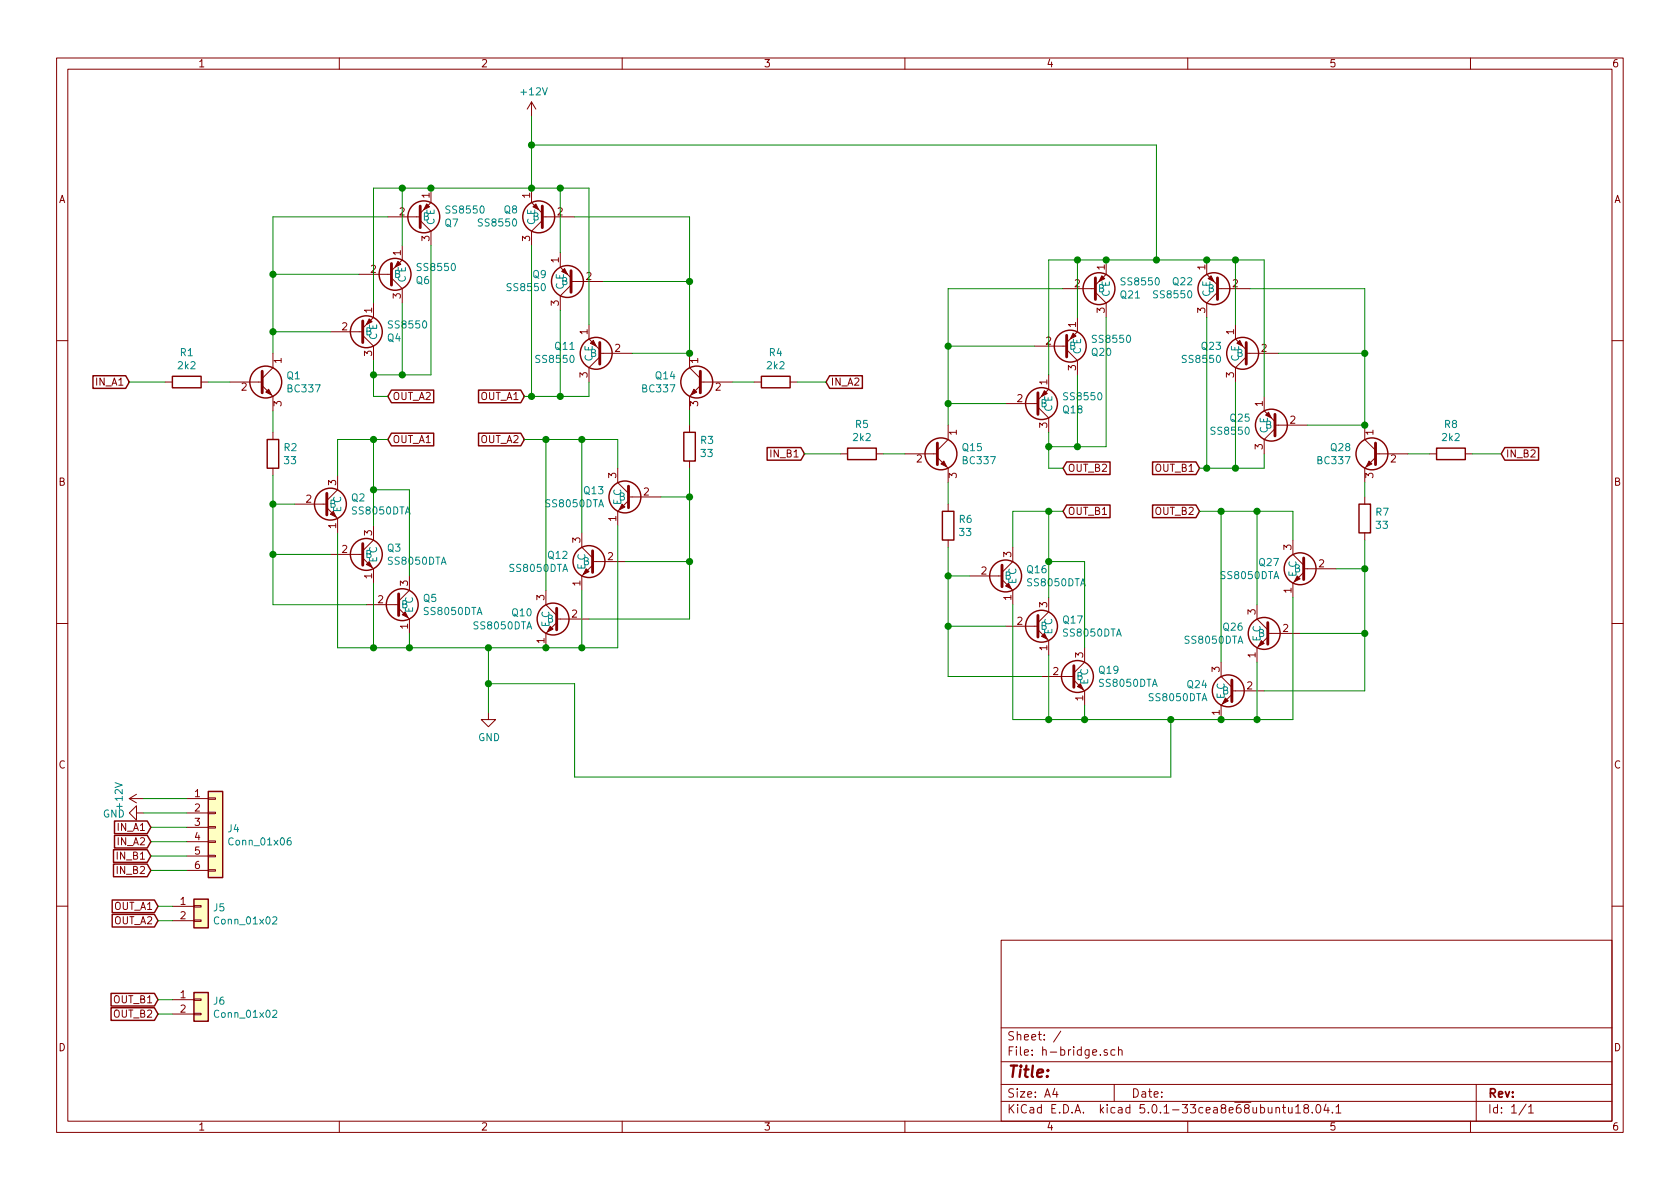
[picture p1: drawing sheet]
EESchema Schematic File Version 4
LIBS:h-bridge-cache
EELAYER 26 0
EELAYER END
$Descr A4 11693 8268
encoding utf-8
Sheet 1 1
Title ""
Date ""
Rev ""
Comp ""
Comment1 ""
Comment2 ""
Comment3 ""
Comment4 ""
$EndDescr
$Comp
L Transistor_BJT:BC337 Q1
U 1 1
P 1800 2650
F 0 "Q1" H 1991 2696 50  0000 L CNN
F 1 "BC337" H 1991 2605 50  0000 L CNN
F 2 "Package_TO_SOT_THT:TO-92_Inline_Wide" H 2000 2575 50  0001 L CIN
F 3 "http://www.nxp.com/documents/data_sheet/BC817_BC817W_BC337.pdf" H 1800 2650 50  0001 L CNN
	1    1800 2650
	1    0    0    -1  
$EndComp
$Comp
L Transistor_BJT:BC337 Q14
U 1 1
P 4900 2650
F 0 "Q14" H 5091 2696 50  0000 L CNN
F 1 "BC337" H 5091 2605 50  0000 L CNN
F 2 "Package_TO_SOT_THT:TO-92_Inline_Wide" H 5100 2575 50  0001 L CIN
F 3 "http://www.nxp.com/documents/data_sheet/BC817_BC817W_BC337.pdf" H 4900 2650 50  0001 L CNN
	1    4900 2650
	-1   0    0    -1  
$EndComp
Text GLabel 900  2650 0    50   Input ~ 0
IN_A1
Text GLabel 5750 2650 2    50   Input ~ 0
IN_A2
$Comp
L Device:R R1
U 1 1
P 1300 2650
F 0 "R1" V 1093 2650 50  0000 C CNN
F 1 "2k2" V 1184 2650 50  0000 C CNN
F 2 "Resistor_THT:R_Axial_DIN0207_L6.3mm_D2.5mm_P5.08mm_Vertical" V 1230 2650 50  0001 C CNN
F 3 "~" H 1300 2650 50  0001 C CNN
	1    1300 2650
	0    1    1    0   
$EndComp
$Comp
L Device:R R4
U 1 1
P 5400 2650
F 0 "R4" V 5193 2650 50  0000 C CNN
F 1 "2k2" V 5284 2650 50  0000 C CNN
F 2 "Resistor_THT:R_Axial_DIN0207_L6.3mm_D2.5mm_P5.08mm_Vertical" V 5330 2650 50  0001 C CNN
F 3 "~" H 5400 2650 50  0001 C CNN
	1    5400 2650
	0    1    1    0   
$EndComp
Wire Wire Line
	5750 2650 5550 2650
Wire Wire Line
	5250 2650 5100 2650
Wire Wire Line
	1600 2650 1450 2650
Wire Wire Line
	1150 2650 900  2650
$Comp
L Transistor_BJT_AE:SS8050DTA Q2
U 1 1
P 2300 3500
F 0 "Q2" H 2441 3546 50  0000 L CNN
F 1 "SS8050DTA" H 2441 3455 50  0000 L CNN
F 2 "Package_TO_SOT_THT:TO-92_Inline_Wide" H 2300 3450 50  0001 C CNN
F 3 "" H 2300 3450 50  0001 C CNN
	1    2300 3500
	1    0    0    -1  
$EndComp
$Comp
L Device:R R2
U 1 1
P 1900 3150
F 0 "R2" H 1970 3196 50  0000 L CNN
F 1 "33" H 1970 3105 50  0000 L CNN
F 2 "Resistor_THT:R_Axial_DIN0414_L11.9mm_D4.5mm_P5.08mm_Vertical" V 1830 3150 50  0001 C CNN
F 3 "~" H 1900 3150 50  0001 C CNN
	1    1900 3150
	1    0    0    -1  
$EndComp
Wire Wire Line
	1900 2850 1900 3000
Wire Wire Line
	1900 3300 1900 3500
Wire Wire Line
	2050 3500 1900 3500
$Comp
L Transistor_BJT_AE:SS8050DTA Q3
U 1 1
P 2550 3850
F 0 "Q3" H 2691 3896 50  0000 L CNN
F 1 "SS8050DTA" H 2691 3805 50  0000 L CNN
F 2 "Package_TO_SOT_THT:TO-92_Inline_Wide" H 2550 3800 50  0001 C CNN
F 3 "" H 2550 3800 50  0001 C CNN
	1    2550 3850
	1    0    0    -1  
$EndComp
$Comp
L Transistor_BJT_AE:SS8050DTA Q5
U 1 1
P 2800 4200
F 0 "Q5" H 2941 4246 50  0000 L CNN
F 1 "SS8050DTA" H 2941 4155 50  0000 L CNN
F 2 "Package_TO_SOT_THT:TO-92_Inline_Wide" H 2800 4150 50  0001 C CNN
F 3 "" H 2800 4150 50  0001 C CNN
	1    2800 4200
	1    0    0    -1  
$EndComp
Wire Wire Line
	1900 3850 1900 3500
Connection ~ 1900 3500
Wire Wire Line
	2550 4200 1900 4200
Wire Wire Line
	1900 4200 1900 3850
Connection ~ 1900 3850
Text GLabel 2700 3050 2    50   Input ~ 0
OUT_A1
Text GLabel 2700 2750 2    50   Input ~ 0
OUT_A2
Wire Wire Line
	2700 3050 2600 3050
Wire Wire Line
	2350 3050 2350 3300
Wire Wire Line
	2600 3050 2600 3400
Connection ~ 2600 3050
Wire Wire Line
	2600 3050 2350 3050
Wire Wire Line
	2600 3400 2850 3400
Wire Wire Line
	2850 3400 2850 4000
Connection ~ 2600 3400
Wire Wire Line
	2600 3400 2600 3650
Wire Wire Line
	2300 3850 1900 3850
$Comp
L power:GND #PWR01
U 1 1
P 3400 4950
F 0 "#PWR01" H 3400 4700 50  0001 C CNN
F 1 "GND" H 3405 4777 50  0000 C CNN
F 2 "" H 3400 4950 50  0001 C CNN
F 3 "" H 3400 4950 50  0001 C CNN
	1    3400 4950
	1    0    0    -1  
$EndComp
Wire Wire Line
	2350 3700 2350 4500
Wire Wire Line
	2350 4500 2600 4500
Wire Wire Line
	2600 4050 2600 4500
Connection ~ 2600 4500
Wire Wire Line
	2600 4500 2850 4500
Wire Wire Line
	2850 4400 2850 4500
Connection ~ 2850 4500
$Comp
L Transistor_BJT_AE:SS8550 Q7
U 1 1
P 3200 1500
F 0 "Q7" H 3091 1546 50  0000 L CNN
F 1 "SS8550" H 3091 1455 50  0000 L CNN
F 2 "Package_TO_SOT_THT:TO-92_Inline_Wide" H 3100 1350 50  0001 C CNN
F 3 "" H 3100 1350 50  0001 C CNN
	1    3200 1500
	1    0    0    1   
$EndComp
$Comp
L Transistor_BJT_AE:SS8550 Q6
U 1 1
P 3000 1900
F 0 "Q6" H 2891 1946 50  0000 L CNN
F 1 "SS8550" H 2891 1855 50  0000 L CNN
F 2 "Package_TO_SOT_THT:TO-92_Inline_Wide" H 2900 1750 50  0001 C CNN
F 3 "" H 2900 1750 50  0001 C CNN
	1    3000 1900
	1    0    0    1   
$EndComp
$Comp
L Transistor_BJT_AE:SS8550 Q4
U 1 1
P 2800 2300
F 0 "Q4" H 2691 2346 50  0000 L CNN
F 1 "SS8550" H 2691 2255 50  0000 L CNN
F 2 "Package_TO_SOT_THT:TO-92_Inline_Wide" H 2700 2150 50  0001 C CNN
F 3 "" H 2700 2150 50  0001 C CNN
	1    2800 2300
	1    0    0    1   
$EndComp
Wire Wire Line
	1900 2450 1900 2300
Wire Wire Line
	1900 2300 2300 2300
Wire Wire Line
	1900 2300 1900 1900
Wire Wire Line
	1900 1900 2500 1900
Connection ~ 1900 2300
Wire Wire Line
	1900 1900 1900 1500
Wire Wire Line
	1900 1500 2700 1500
Connection ~ 1900 1900
$Comp
L power:+12V #PWR02
U 1 1
P 3700 800
F 0 "#PWR02" H 3700 650 50  0001 C CNN
F 1 "+12V" H 3715 973 50  0000 C CNN
F 2 "" H 3700 800 50  0001 C CNN
F 3 "" H 3700 800 50  0001 C CNN
	1    3700 800 
	1    0    0    -1  
$EndComp
Wire Wire Line
	3700 800  3700 1000
Wire Wire Line
	2800 1300 2800 1700
Wire Wire Line
	2800 1300 2600 1300
Wire Wire Line
	2600 1300 2600 2100
Connection ~ 2800 1300
Wire Wire Line
	2600 2500 2600 2600
Wire Wire Line
	2600 2750 2700 2750
Wire Wire Line
	2800 2100 2800 2600
Wire Wire Line
	2800 2600 2600 2600
Connection ~ 2600 2600
Wire Wire Line
	2600 2600 2600 2750
Wire Wire Line
	3000 1700 3000 2600
Wire Wire Line
	3000 2600 2800 2600
Connection ~ 2800 2600
Wire Wire Line
	2800 1300 3000 1300
Connection ~ 3000 1300
Wire Wire Line
	3000 1300 3700 1300
$Comp
L Transistor_BJT_AE:SS8550 Q8
U 1 1
P 3500 1500
F 0 "Q8" H 3391 1454 50  0000 L CNN
F 1 "SS8550" H 3391 1545 50  0000 L CNN
F 2 "Package_TO_SOT_THT:TO-92_Inline_Wide" H 3400 1350 50  0001 C CNN
F 3 "" H 3400 1350 50  0001 C CNN
	1    3500 1500
	-1   0    0    1   
$EndComp
Connection ~ 3700 1300
$Comp
L Transistor_BJT_AE:SS8550 Q9
U 1 1
P 3700 1950
F 0 "Q9" H 3591 1904 50  0000 L CNN
F 1 "SS8550" H 3591 1995 50  0000 L CNN
F 2 "Package_TO_SOT_THT:TO-92_Inline_Wide" H 3600 1800 50  0001 C CNN
F 3 "" H 3600 1800 50  0001 C CNN
	1    3700 1950
	-1   0    0    1   
$EndComp
$Comp
L Transistor_BJT_AE:SS8550 Q11
U 1 1
P 3900 2450
F 0 "Q11" H 3791 2404 50  0000 L CNN
F 1 "SS8550" H 3791 2495 50  0000 L CNN
F 2 "Package_TO_SOT_THT:TO-92_Inline_Wide" H 3800 2300 50  0001 C CNN
F 3 "" H 3800 2300 50  0001 C CNN
	1    3900 2450
	-1   0    0    1   
$EndComp
Wire Wire Line
	4400 2450 4800 2450
Wire Wire Line
	4200 1950 4800 1950
Wire Wire Line
	4800 1950 4800 2450
Connection ~ 4800 2450
Wire Wire Line
	4000 1500 4800 1500
Wire Wire Line
	4800 1500 4800 1950
Connection ~ 4800 1950
Text GLabel 3650 2750 0    50   Input ~ 0
OUT_A1
Wire Wire Line
	4100 2650 4100 2750
Wire Wire Line
	4100 2750 3900 2750
Wire Wire Line
	3900 2150 3900 2750
Connection ~ 3900 2750
Wire Wire Line
	3900 2750 3700 2750
Wire Wire Line
	3700 1700 3700 2750
Connection ~ 3700 2750
Wire Wire Line
	3700 2750 3650 2750
Wire Wire Line
	3900 1750 3900 1300
Wire Wire Line
	3900 1300 3700 1300
Wire Wire Line
	4100 2250 4100 1300
Wire Wire Line
	4100 1300 3900 1300
Connection ~ 3900 1300
$Comp
L Transistor_BJT_AE:SS8050DTA Q13
U 1 1
P 4350 3450
F 0 "Q13" H 4490 3496 50  0000 L CNN
F 1 "SS8050DTA" H 4490 3405 50  0000 L CNN
F 2 "Package_TO_SOT_THT:TO-92_Inline_Wide" H 4350 3400 50  0001 C CNN
F 3 "" H 4350 3400 50  0001 C CNN
	1    4350 3450
	-1   0    0    -1  
$EndComp
$Comp
L Transistor_BJT_AE:SS8050DTA Q12
U 1 1
P 4100 3900
F 0 "Q12" H 4240 3946 50  0000 L CNN
F 1 "SS8050DTA" H 4240 3855 50  0000 L CNN
F 2 "Package_TO_SOT_THT:TO-92_Inline_Wide" H 4100 3850 50  0001 C CNN
F 3 "" H 4100 3850 50  0001 C CNN
	1    4100 3900
	-1   0    0    -1  
$EndComp
$Comp
L Transistor_BJT_AE:SS8050DTA Q10
U 1 1
P 3850 4300
F 0 "Q10" H 3990 4346 50  0000 L CNN
F 1 "SS8050DTA" H 3990 4255 50  0000 L CNN
F 2 "Package_TO_SOT_THT:TO-92_Inline_Wide" H 3850 4250 50  0001 C CNN
F 3 "" H 3850 4250 50  0001 C CNN
	1    3850 4300
	-1   0    0    -1  
$EndComp
Wire Wire Line
	4050 4100 4050 4500
Wire Wire Line
	4050 4500 3800 4500
Connection ~ 3800 4500
Wire Wire Line
	4300 3650 4300 4500
Wire Wire Line
	4300 4500 4050 4500
Connection ~ 4050 4500
$Comp
L Device:R R3
U 1 1
P 4800 3100
F 0 "R3" H 4870 3146 50  0000 L CNN
F 1 "33" H 4870 3055 50  0000 L CNN
F 2 "Resistor_THT:R_Axial_DIN0414_L11.9mm_D4.5mm_P5.08mm_Vertical" V 4730 3100 50  0001 C CNN
F 3 "~" H 4800 3100 50  0001 C CNN
	1    4800 3100
	1    0    0    -1  
$EndComp
Wire Wire Line
	4800 2850 4800 2950
Wire Wire Line
	4800 3250 4800 3450
Wire Wire Line
	4800 3450 4600 3450
Wire Wire Line
	4800 3450 4800 3900
Wire Wire Line
	4800 3900 4350 3900
Connection ~ 4800 3450
Wire Wire Line
	4800 3900 4800 4300
Wire Wire Line
	4800 4300 4100 4300
Connection ~ 4800 3900
Text GLabel 3650 3050 0    50   Input ~ 0
OUT_A2
Wire Wire Line
	3650 3050 3800 3050
Wire Wire Line
	4300 3050 4300 3250
Wire Wire Line
	4050 3700 4050 3050
Connection ~ 4050 3050
Wire Wire Line
	4050 3050 4300 3050
Wire Wire Line
	3800 4100 3800 3050
Connection ~ 3800 3050
Wire Wire Line
	3800 3050 4050 3050
Wire Wire Line
	2850 4500 3400 4500
Connection ~ 3400 4500
Wire Wire Line
	3400 4500 3800 4500
$Comp
L Transistor_BJT:BC337 Q15
U 1 1
P 6500 3150
F 0 "Q15" H 6691 3196 50  0000 L CNN
F 1 "BC337" H 6691 3105 50  0000 L CNN
F 2 "Package_TO_SOT_THT:TO-92_Inline_Wide" H 6700 3075 50  0001 L CIN
F 3 "http://www.nxp.com/documents/data_sheet/BC817_BC817W_BC337.pdf" H 6500 3150 50  0001 L CNN
	1    6500 3150
	1    0    0    -1  
$EndComp
$Comp
L Transistor_BJT:BC337 Q28
U 1 1
P 9600 3150
F 0 "Q28" H 9791 3196 50  0000 L CNN
F 1 "BC337" H 9791 3105 50  0000 L CNN
F 2 "Package_TO_SOT_THT:TO-92_Inline_Wide" H 9800 3075 50  0001 L CIN
F 3 "http://www.nxp.com/documents/data_sheet/BC817_BC817W_BC337.pdf" H 9600 3150 50  0001 L CNN
	1    9600 3150
	-1   0    0    -1  
$EndComp
Text GLabel 5600 3150 0    50   Input ~ 0
IN_B1
Text GLabel 10450 3150 2    50   Input ~ 0
IN_B2
$Comp
L Device:R R5
U 1 1
P 6000 3150
F 0 "R5" V 5793 3150 50  0000 C CNN
F 1 "2k2" V 5884 3150 50  0000 C CNN
F 2 "Resistor_THT:R_Axial_DIN0207_L6.3mm_D2.5mm_P5.08mm_Vertical" V 5930 3150 50  0001 C CNN
F 3 "~" H 6000 3150 50  0001 C CNN
	1    6000 3150
	0    1    1    0   
$EndComp
$Comp
L Device:R R8
U 1 1
P 10100 3150
F 0 "R8" V 9893 3150 50  0000 C CNN
F 1 "2k2" V 9984 3150 50  0000 C CNN
F 2 "Resistor_THT:R_Axial_DIN0207_L6.3mm_D2.5mm_P5.08mm_Vertical" V 10030 3150 50  0001 C CNN
F 3 "~" H 10100 3150 50  0001 C CNN
	1    10100 3150
	0    1    1    0   
$EndComp
Wire Wire Line
	10450 3150 10250 3150
Wire Wire Line
	9950 3150 9800 3150
Wire Wire Line
	6300 3150 6150 3150
$Comp
L Transistor_BJT_AE:SS8050DTA Q16
U 1 1
P 7000 4000
F 0 "Q16" H 7141 4046 50  0000 L CNN
F 1 "SS8050DTA" H 7141 3955 50  0000 L CNN
F 2 "Package_TO_SOT_THT:TO-92_Inline_Wide" H 7000 3950 50  0001 C CNN
F 3 "" H 7000 3950 50  0001 C CNN
	1    7000 4000
	1    0    0    -1  
$EndComp
$Comp
L Device:R R6
U 1 1
P 6600 3650
F 0 "R6" H 6670 3696 50  0000 L CNN
F 1 "33" H 6670 3605 50  0000 L CNN
F 2 "Resistor_THT:R_Axial_DIN0414_L11.9mm_D4.5mm_P5.08mm_Vertical" V 6530 3650 50  0001 C CNN
F 3 "~" H 6600 3650 50  0001 C CNN
	1    6600 3650
	1    0    0    -1  
$EndComp
Wire Wire Line
	6600 3350 6600 3500
Wire Wire Line
	6600 3800 6600 4000
Wire Wire Line
	6750 4000 6600 4000
$Comp
L Transistor_BJT_AE:SS8050DTA Q17
U 1 1
P 7250 4350
F 0 "Q17" H 7391 4396 50  0000 L CNN
F 1 "SS8050DTA" H 7391 4305 50  0000 L CNN
F 2 "Package_TO_SOT_THT:TO-92_Inline_Wide" H 7250 4300 50  0001 C CNN
F 3 "" H 7250 4300 50  0001 C CNN
	1    7250 4350
	1    0    0    -1  
$EndComp
$Comp
L Transistor_BJT_AE:SS8050DTA Q19
U 1 1
P 7500 4700
F 0 "Q19" H 7641 4746 50  0000 L CNN
F 1 "SS8050DTA" H 7641 4655 50  0000 L CNN
F 2 "Package_TO_SOT_THT:TO-92_Inline_Wide" H 7500 4650 50  0001 C CNN
F 3 "" H 7500 4650 50  0001 C CNN
	1    7500 4700
	1    0    0    -1  
$EndComp
Wire Wire Line
	6600 4350 6600 4000
Connection ~ 6600 4000
Wire Wire Line
	7250 4700 6600 4700
Wire Wire Line
	6600 4700 6600 4350
Connection ~ 6600 4350
Text GLabel 7400 3550 2    50   Input ~ 0
OUT_B1
Text GLabel 7400 3250 2    50   Input ~ 0
OUT_B2
Wire Wire Line
	7400 3550 7300 3550
Wire Wire Line
	7050 3550 7050 3800
Wire Wire Line
	7300 3550 7300 3900
Connection ~ 7300 3550
Wire Wire Line
	7300 3550 7050 3550
Wire Wire Line
	7300 3900 7550 3900
Wire Wire Line
	7550 3900 7550 4500
Connection ~ 7300 3900
Wire Wire Line
	7300 3900 7300 4150
Wire Wire Line
	7000 4350 6600 4350
Wire Wire Line
	7050 4200 7050 5000
Wire Wire Line
	7050 5000 7300 5000
Wire Wire Line
	7300 4550 7300 5000
Connection ~ 7300 5000
Wire Wire Line
	7300 5000 7550 5000
Wire Wire Line
	7550 4900 7550 5000
Connection ~ 7550 5000
$Comp
L Transistor_BJT_AE:SS8550 Q21
U 1 1
P 7900 2000
F 0 "Q21" H 7791 2046 50  0000 L CNN
F 1 "SS8550" H 7791 1955 50  0000 L CNN
F 2 "Package_TO_SOT_THT:TO-92_Inline_Wide" H 7800 1850 50  0001 C CNN
F 3 "" H 7800 1850 50  0001 C CNN
	1    7900 2000
	1    0    0    1   
$EndComp
$Comp
L Transistor_BJT_AE:SS8550 Q20
U 1 1
P 7700 2400
F 0 "Q20" H 7591 2446 50  0000 L CNN
F 1 "SS8550" H 7591 2355 50  0000 L CNN
F 2 "Package_TO_SOT_THT:TO-92_Inline_Wide" H 7600 2250 50  0001 C CNN
F 3 "" H 7600 2250 50  0001 C CNN
	1    7700 2400
	1    0    0    1   
$EndComp
$Comp
L Transistor_BJT_AE:SS8550 Q18
U 1 1
P 7500 2800
F 0 "Q18" H 7391 2846 50  0000 L CNN
F 1 "SS8550" H 7391 2755 50  0000 L CNN
F 2 "Package_TO_SOT_THT:TO-92_Inline_Wide" H 7400 2650 50  0001 C CNN
F 3 "" H 7400 2650 50  0001 C CNN
	1    7500 2800
	1    0    0    1   
$EndComp
Wire Wire Line
	6600 2950 6600 2800
Wire Wire Line
	6600 2800 7000 2800
Wire Wire Line
	6600 2800 6600 2400
Wire Wire Line
	6600 2400 7200 2400
Connection ~ 6600 2800
Wire Wire Line
	6600 2400 6600 2000
Wire Wire Line
	6600 2000 7400 2000
Connection ~ 6600 2400
Wire Wire Line
	7500 1800 7500 2200
Wire Wire Line
	7500 1800 7300 1800
Wire Wire Line
	7300 1800 7300 2600
Connection ~ 7500 1800
Wire Wire Line
	7300 3000 7300 3100
Wire Wire Line
	7300 3250 7400 3250
Wire Wire Line
	7500 2600 7500 3100
Wire Wire Line
	7500 3100 7300 3100
Connection ~ 7300 3100
Wire Wire Line
	7300 3100 7300 3250
Wire Wire Line
	7700 2200 7700 3100
Wire Wire Line
	7700 3100 7500 3100
Connection ~ 7500 3100
Wire Wire Line
	7500 1800 7700 1800
Connection ~ 7700 1800
Wire Wire Line
	7700 1800 8050 1800
$Comp
L Transistor_BJT_AE:SS8550 Q22
U 1 1
P 8200 2000
F 0 "Q22" H 8091 1954 50  0000 L CNN
F 1 "SS8550" H 8091 2045 50  0000 L CNN
F 2 "Package_TO_SOT_THT:TO-92_Inline_Wide" H 8100 1850 50  0001 C CNN
F 3 "" H 8100 1850 50  0001 C CNN
	1    8200 2000
	-1   0    0    1   
$EndComp
Connection ~ 8400 1800
$Comp
L Transistor_BJT_AE:SS8550 Q23
U 1 1
P 8400 2450
F 0 "Q23" H 8291 2404 50  0000 L CNN
F 1 "SS8550" H 8291 2495 50  0000 L CNN
F 2 "Package_TO_SOT_THT:TO-92_Inline_Wide" H 8300 2300 50  0001 C CNN
F 3 "" H 8300 2300 50  0001 C CNN
	1    8400 2450
	-1   0    0    1   
$EndComp
$Comp
L Transistor_BJT_AE:SS8550 Q25
U 1 1
P 8600 2950
F 0 "Q25" H 8491 2904 50  0000 L CNN
F 1 "SS8550" H 8491 2995 50  0000 L CNN
F 2 "Package_TO_SOT_THT:TO-92_Inline_Wide" H 8500 2800 50  0001 C CNN
F 3 "" H 8500 2800 50  0001 C CNN
	1    8600 2950
	-1   0    0    1   
$EndComp
Wire Wire Line
	9100 2950 9500 2950
Wire Wire Line
	8900 2450 9500 2450
Wire Wire Line
	9500 2450 9500 2950
Connection ~ 9500 2950
Wire Wire Line
	8700 2000 9500 2000
Wire Wire Line
	9500 2000 9500 2450
Connection ~ 9500 2450
Text GLabel 8350 3250 0    50   Input ~ 0
OUT_B1
Wire Wire Line
	8800 3150 8800 3250
Wire Wire Line
	8800 3250 8600 3250
Wire Wire Line
	8600 2650 8600 3250
Connection ~ 8600 3250
Wire Wire Line
	8600 3250 8400 3250
Wire Wire Line
	8400 2200 8400 3250
Connection ~ 8400 3250
Wire Wire Line
	8400 3250 8350 3250
Wire Wire Line
	8600 2250 8600 1800
Wire Wire Line
	8600 1800 8400 1800
Wire Wire Line
	8800 2750 8800 1800
Wire Wire Line
	8800 1800 8600 1800
Connection ~ 8600 1800
$Comp
L Transistor_BJT_AE:SS8050DTA Q27
U 1 1
P 9050 3950
F 0 "Q27" H 9190 3996 50  0000 L CNN
F 1 "SS8050DTA" H 9190 3905 50  0000 L CNN
F 2 "Package_TO_SOT_THT:TO-92_Inline_Wide" H 9050 3900 50  0001 C CNN
F 3 "" H 9050 3900 50  0001 C CNN
	1    9050 3950
	-1   0    0    -1  
$EndComp
$Comp
L Transistor_BJT_AE:SS8050DTA Q26
U 1 1
P 8800 4400
F 0 "Q26" H 8940 4446 50  0000 L CNN
F 1 "SS8050DTA" H 8940 4355 50  0000 L CNN
F 2 "Package_TO_SOT_THT:TO-92_Inline_Wide" H 8800 4350 50  0001 C CNN
F 3 "" H 8800 4350 50  0001 C CNN
	1    8800 4400
	-1   0    0    -1  
$EndComp
$Comp
L Transistor_BJT_AE:SS8050DTA Q24
U 1 1
P 8550 4800
F 0 "Q24" H 8690 4846 50  0000 L CNN
F 1 "SS8050DTA" H 8690 4755 50  0000 L CNN
F 2 "Package_TO_SOT_THT:TO-92_Inline_Wide" H 8550 4750 50  0001 C CNN
F 3 "" H 8550 4750 50  0001 C CNN
	1    8550 4800
	-1   0    0    -1  
$EndComp
Wire Wire Line
	8750 4600 8750 5000
Wire Wire Line
	8750 5000 8500 5000
Connection ~ 8500 5000
Wire Wire Line
	9000 4150 9000 5000
Wire Wire Line
	9000 5000 8750 5000
Connection ~ 8750 5000
$Comp
L Device:R R7
U 1 1
P 9500 3600
F 0 "R7" H 9570 3646 50  0000 L CNN
F 1 "33" H 9570 3555 50  0000 L CNN
F 2 "Resistor_THT:R_Axial_DIN0414_L11.9mm_D4.5mm_P5.08mm_Vertical" V 9430 3600 50  0001 C CNN
F 3 "~" H 9500 3600 50  0001 C CNN
	1    9500 3600
	1    0    0    -1  
$EndComp
Wire Wire Line
	9500 3350 9500 3450
Wire Wire Line
	9500 3750 9500 3950
Wire Wire Line
	9500 3950 9300 3950
Wire Wire Line
	9500 3950 9500 4400
Wire Wire Line
	9500 4400 9050 4400
Connection ~ 9500 3950
Wire Wire Line
	9500 4400 9500 4800
Wire Wire Line
	9500 4800 8800 4800
Connection ~ 9500 4400
Text GLabel 8350 3550 0    50   Input ~ 0
OUT_B2
Wire Wire Line
	8350 3550 8500 3550
Wire Wire Line
	9000 3550 9000 3750
Wire Wire Line
	8750 4200 8750 3550
Connection ~ 8750 3550
Wire Wire Line
	8750 3550 9000 3550
Wire Wire Line
	8500 4600 8500 3550
Connection ~ 8500 3550
Wire Wire Line
	8500 3550 8750 3550
Wire Wire Line
	3700 1000 8050 1000
Wire Wire Line
	8050 1000 8050 1800
Connection ~ 3700 1000
Wire Wire Line
	3700 1000 3700 1300
Connection ~ 8050 1800
Wire Wire Line
	8050 1800 8400 1800
Wire Wire Line
	7550 5000 8150 5000
Wire Wire Line
	3400 4950 3400 4750
Wire Wire Line
	8150 5000 8150 5400
Wire Wire Line
	8150 5400 4000 5400
Wire Wire Line
	4000 5400 4000 4750
Wire Wire Line
	4000 4750 3400 4750
Connection ~ 8150 5000
Wire Wire Line
	8150 5000 8500 5000
Connection ~ 3400 4750
Wire Wire Line
	3400 4750 3400 4500
Wire Wire Line
	5850 3150 5600 3150
$Comp
L power:+12V #PWR0101
U 1 1
P 1000 5550
F 0 "#PWR0101" H 1000 5400 50  0001 C CNN
F 1 "+12V" H 1015 5723 50  0000 C CNN
F 2 "" H 1000 5550 50  0001 C CNN
F 3 "" H 1000 5550 50  0001 C CNN
	1    1000 5550
	0    -1   -1   0   
$EndComp
$Comp
L power:GND #PWR0102
U 1 1
P 1000 5650
F 0 "#PWR0102" H 1000 5400 50  0001 C CNN
F 1 "GND" V 1005 5522 50  0000 R CNN
F 2 "" H 1000 5650 50  0001 C CNN
F 3 "" H 1000 5650 50  0001 C CNN
	1    1000 5650
	0    1    1    0   
$EndComp
Text GLabel 1050 5750 0    50   Input ~ 0
IN_A1
Text GLabel 1050 5850 0    50   Input ~ 0
IN_A2
Text GLabel 1100 6300 0    50   Input ~ 0
OUT_A1
Text GLabel 1100 6400 0    50   Input ~ 0
OUT_A2
Text GLabel 1050 5950 0    50   Input ~ 0
IN_B1
Text GLabel 1050 6050 0    50   Input ~ 0
IN_B2
Text GLabel 1100 6950 0    50   Input ~ 0
OUT_B1
Text GLabel 1100 7050 0    50   Input ~ 0
OUT_B2
$Comp
L Connector_Generic:Conn_01x06 J4
U 1 1
P 1500 5750
F 0 "J4" H 1580 5742 50  0000 L CNN
F 1 "Conn_01x06" H 1580 5651 50  0000 L CNN
F 2 "Connector_PinHeader_2.54mm:PinHeader_1x06_P2.54mm_Vertical" H 1500 5750 50  0001 C CNN
F 3 "~" H 1500 5750 50  0001 C CNN
	1    1500 5750
	1    0    0    -1  
$EndComp
Wire Wire Line
	1000 5550 1300 5550
Wire Wire Line
	1000 5650 1300 5650
Wire Wire Line
	1050 5750 1300 5750
Wire Wire Line
	1050 5850 1300 5850
Wire Wire Line
	1050 5950 1300 5950
Wire Wire Line
	1050 6050 1300 6050
$Comp
L Connector_Generic:Conn_01x02 J5
U 1 1
P 1400 6300
F 0 "J5" H 1480 6292 50  0000 L CNN
F 1 "Conn_01x02" H 1480 6201 50  0000 L CNN
F 2 "Connector_PinHeader_2.54mm:PinHeader_1x02_P2.54mm_Vertical" H 1400 6300 50  0001 C CNN
F 3 "~" H 1400 6300 50  0001 C CNN
	1    1400 6300
	1    0    0    -1  
$EndComp
$Comp
L Connector_Generic:Conn_01x02 J6
U 1 1
P 1400 6950
F 0 "J6" H 1480 6942 50  0000 L CNN
F 1 "Conn_01x02" H 1480 6851 50  0000 L CNN
F 2 "Connector_PinHeader_2.54mm:PinHeader_1x02_P2.54mm_Vertical" H 1400 6950 50  0001 C CNN
F 3 "~" H 1400 6950 50  0001 C CNN
	1    1400 6950
	1    0    0    -1  
$EndComp
Wire Wire Line
	1100 6300 1200 6300
Wire Wire Line
	1100 6400 1200 6400
Wire Wire Line
	1100 6950 1200 6950
Wire Wire Line
	1100 7050 1200 7050
$EndSCHEMATC
